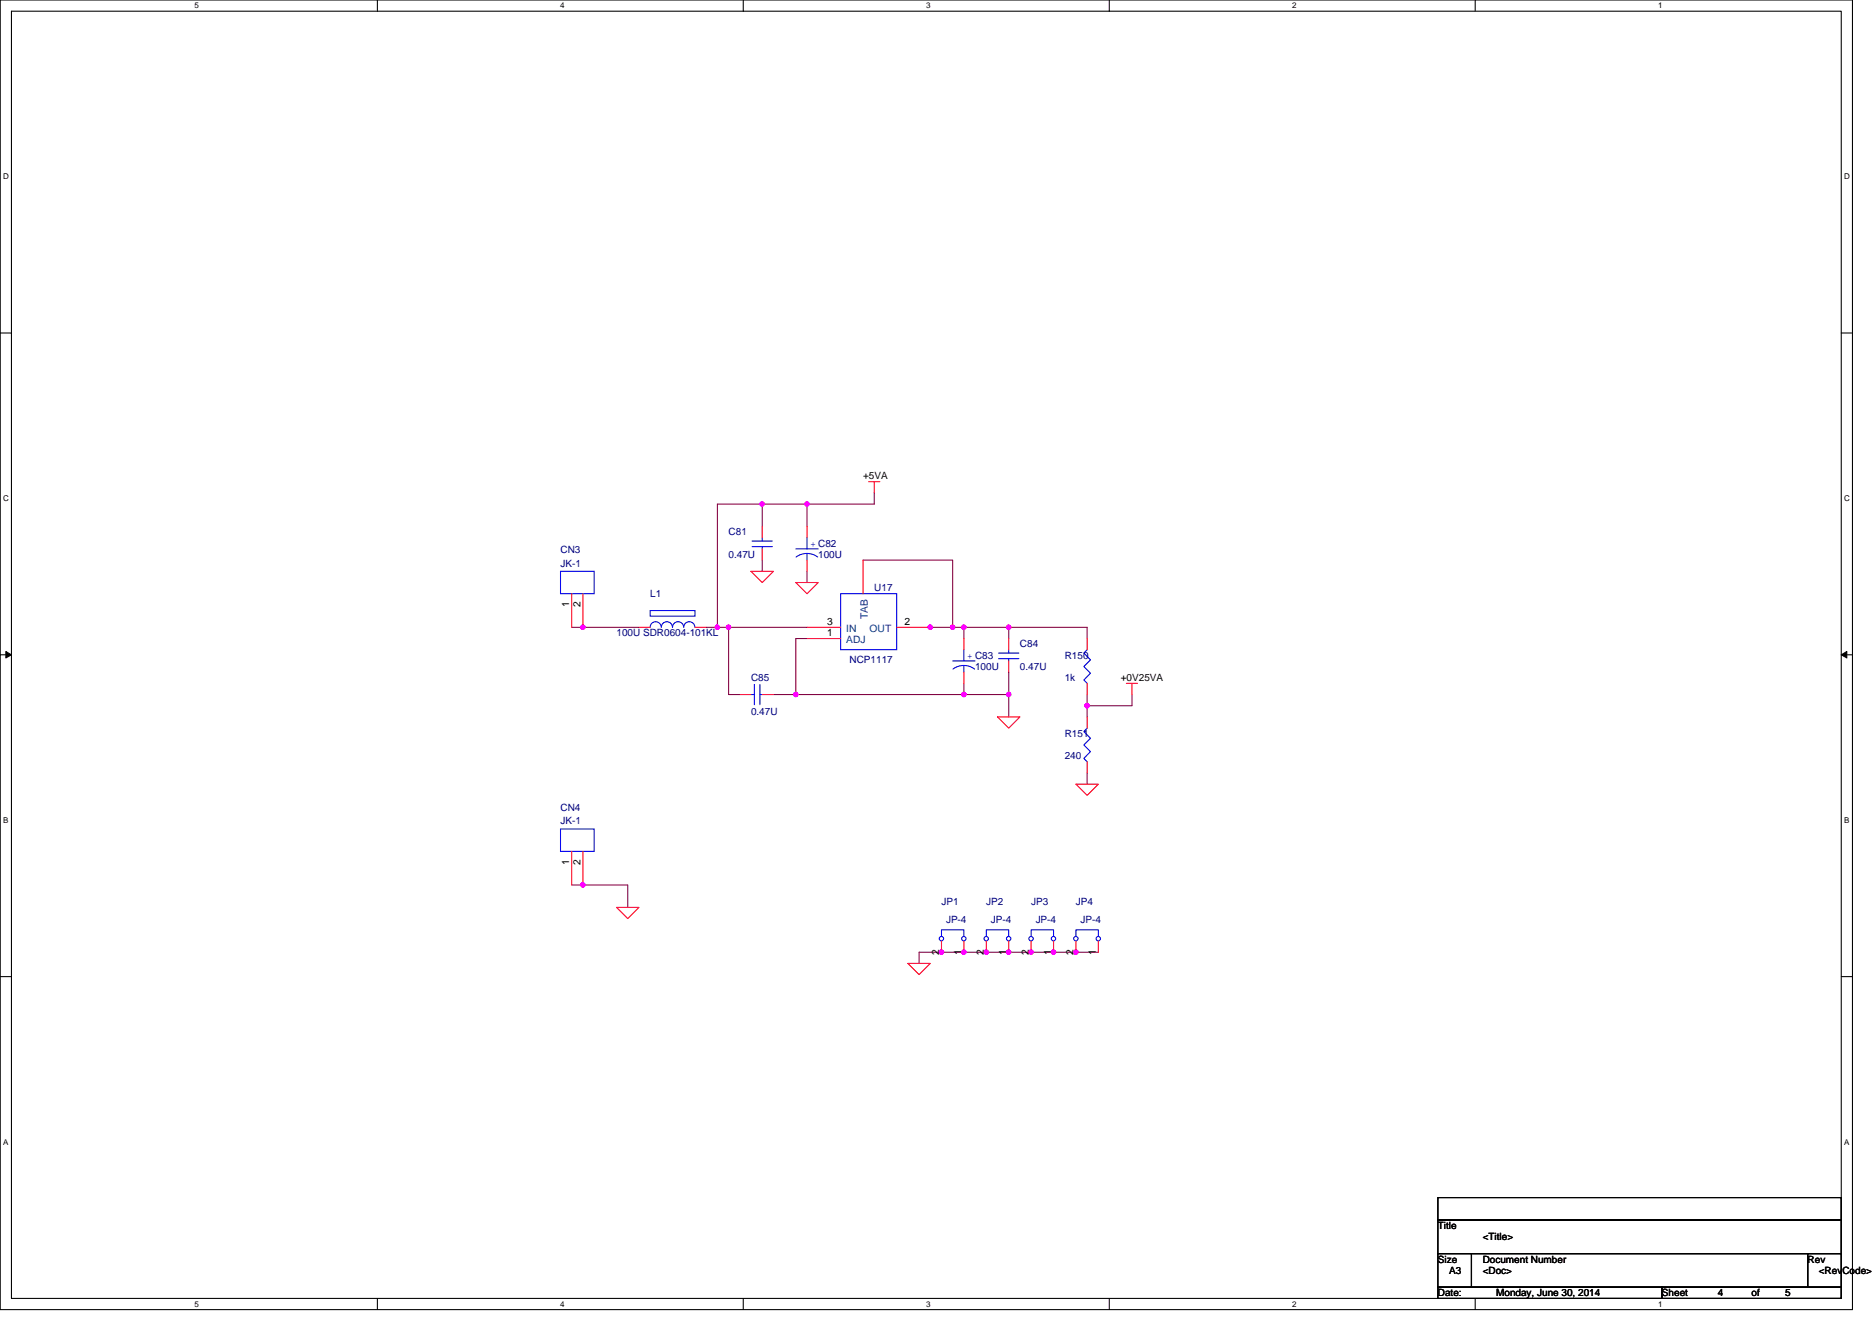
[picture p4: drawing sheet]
<svg xmlns="http://www.w3.org/2000/svg" width="297mm" height="210mm" viewBox="0 0 297 210" stroke-linecap="round" stroke-linejoin="round" font-family="sans-serif">
<path d="M0 0h293.9v207.9h-293.9zM1.8 1.8h290.4v204.3h-290.4z" fill="none" stroke="#000" stroke-width=".17"/>
<g fill="#fff">
<path d="M30.8 .2h.7v1.4h-.7z"/>
<path d="M30.8 206.3h.7v1.4h-.7z"/>
</g>
<path d="M59.9 0v1.8M59.9 206.1v1.8" fill="none" stroke="#000" stroke-width=".17"/>
<g fill="#fff">
<path d="M88.9 .2h.7v1.4h-.7z"/>
<path d="M88.9 206.3h.7v1.4h-.7z"/>
</g>
<path d="M117.9 0v1.8M117.9 206.1v1.8" fill="none" stroke="#000" stroke-width=".17"/>
<g fill="#fff">
<path d="M147 .2h.7v1.4h-.7z"/>
<path d="M147 206.3h.7v1.4h-.7z"/>
</g>
<path d="M176 0v1.8M176 206.1v1.8" fill="none" stroke="#000" stroke-width=".17"/>
<g fill="#fff">
<path d="M205 .2h.7v1.4h-.7z"/>
<path d="M205 206.3h.7v1.4h-.7z"/>
</g>
<path d="M234.1 0v1.8M234.1 206.1v1.8" fill="none" stroke="#000" stroke-width=".17"/>
<g fill="#fff">
<path d="M263.1 .2h.7v1.4h-.7z"/>
<path d="M263.1 206.3h.7v1.4h-.7z"/>
<path d="M.5 27.3h.9v1.4h-.9z"/>
<path d="M292.6 27.3h.9v1.4h-.9z"/>
<path d="M.5 78.4h.9v1.4h-.9z"/>
<path d="M292.6 78.4h.9v1.4h-.9z"/>
</g>
<path d="M0 52.9h1.8M292.2 52.9h1.7" fill="none" stroke="#000" stroke-width=".17"/>
<g fill="#fff">
<path d="M.5 129.5h.8v1.4h-.8z"/>
<path d="M292.6 129.5h.9v1.4h-.9z"/>
</g>
<path d="M0 103.9h1.8M292.2 103.9h1.7" fill="none" stroke="#000" stroke-width=".17"/>
<path d="M.9 103.4l.9 .5-.9 .5zM292.2 103.9l.8-.5v1z" fill="#000" stroke="#000" stroke-width=".16"/>
<g fill="#fff">
<path d="M.5 180.5h.8v1.4h-.8z"/>
<path d="M292.6 180.5h.9v1.4h-.9z"/>
</g>
<path d="M0 155h1.8M292.2 155h1.7M228.2 190.1h64v3.5h-64zM228.2 193.6h64v5.4h-64zM228.2 199h5.3v5.3h-5.3zM233.5 199h53.3v5.3h-53.3zM286.8 199h5.4v5.3h-5.4zM228.2 204.3h35.5v1.8h-35.5zM263.7 204.3h28.5v1.8h-28.5z" fill="none" stroke="#000" stroke-width=".17"/>
<g fill="none" stroke="#800040" stroke-width=".17">
<path d="M138.7 78.2v1.8h-10.6M90.7 99.6h10.7M112.1 99.6h1.7M113.8 99.6h1.8M115.6 99.6v10.6h1.8M115.6 99.6h12.5M120.9 80v3.6M120.9 80h7.2M120.9 88.9v1.8M120.9 80h-7.1v19.6M128.1 90.7v1.8M128.1 80v3.6"/>
<path d="M136.9 88.9h14.3v10.7h1.7M147.6 99.6h3.6M152.9 99.6v1.7M152.9 99.6h7.2M160.1 99.6v1.7M160.1 99.6h12.4v1.7M122.7 110.2h3.6M126.3 110.2h26.6M128.1 101.3h-1.8v8.9M152.9 108.5v1.7M152.9 110.2h7.2M160.1 106.7v3.5"/>
<path d="M160.1 110.2v3.6M172.5 110.2v1.8M172.5 112v1.8M179.6 110.2v1.8h-7.1M172.5 122.7v1.8M90.7 140.5h8.9v3.5M174.3 151.1h-28.5v1.8"/>
</g>
<g fill="#f0f" stroke="#f0f" stroke-width=".17">
<circle cx="92.5" cy="99.6" r=".35"/>
<circle cx="128" cy="80" r=".35"/>
<circle cx="120.9" cy="80" r=".35"/>
<circle cx="113.8" cy="99.6" r=".35"/>
<circle cx="115.6" cy="99.6" r=".35"/>
<circle cx="160" cy="110.2" r=".35"/>
<circle cx="152.9" cy="110.2" r=".35"/>
<circle cx="126.3" cy="110.2" r=".35"/>
<circle cx="147.6" cy="99.6" r=".35"/>
<circle cx="151.2" cy="99.6" r=".35"/>
<circle cx="160" cy="99.6" r=".35"/>
<circle cx="172.5" cy="112" r=".35"/>
<circle cx="92.5" cy="140.4" r=".35"/>
<circle cx="149.4" cy="151.1" r=".35"/>
<circle cx="152.9" cy="151.1" r=".35"/>
<circle cx="160" cy="151.1" r=".35"/>
<circle cx="156.5" cy="151.1" r=".35"/>
<circle cx="167.2" cy="151.1" r=".35"/>
<circle cx="163.6" cy="151.1" r=".35"/>
<circle cx="170.7" cy="151.1" r=".35"/>
<circle cx="152.9" cy="99.6" r=".35"/>
</g>
<g fill="none" stroke="#f00" stroke-width=".17">
<path d="M137.8 76.5h1.8M138.7 76.5v1.7M90.7 94.2v5.4M92.5 94.2v5.4M101.4 99.6h1.8M110.3 99.6h1.8M119.2 90.7h3.5l-1.8 1.8zM120.9 87.1v1.8M120.9 83.6v1.7M126.3 92.5h3.5l-1.7 1.7zM128.1 99.6h5.3M128.1 83.6v1.7"/>
<path d="M128.1 88.9v1.8M136.9 88.9v5.3M142.3 99.6h5.3M117.4 110.2h1.8M120.9 110.2h1.8M128.1 101.3h5.3M152.9 101.3v1.8M152.9 106.7v1.8M158.3 113.8h3.5l-1.7 1.8zM160.1 104.9v1.8M160.1 101.3v1.8M172.5 113.8v1.8"/>
<path d="M172.5 108.5v1.7M172.5 101.3v1.8M178.7 108.5h1.8M179.6 108.5v1.7M90.7 135.1v5.4M92.5 135.1v5.4M170.7 124.5h3.6l-1.8 1.7zM172.5 120.9v1.8M97.8 144h3.6l-1.8 1.8zM144.1 152.9h3.5l-1.8 1.8zM149.4 149.4v1.7M152.9 149.4v1.7"/>
<path d="M156.5 149.4v1.7M160.1 149.4v1.7M163.6 149.4v1.7M167.2 149.4v1.7M170.7 149.4v1.7M174.3 149.4v1.7"/>
</g>
<g fill="none" stroke="#00f" stroke-width=".17">
<path d="M88.9 90.7h5.4v3.5h-5.4zM103.2 96.9h7.1v.9h-7.1zM110.3 99.5a.89 .89 0 0 0-.9-.8 .89 .89 0 0 0-.9 .8 .89 .89 0 0 0-.9-.8 .89 .89 0 0 0-.9 .8 .89 .89 0 0 0-.9-.8 .89 .89 0 0 0-.9 .8 .88 .88 0 0 0-.9-.8 .88 .88 0 0 0-.8 .8M119.3 85.9h3.3M119.3 86.8h3.3M120.9 86.8v.3M120.9 85.3v.6M126.3 87.1h3.5M126.3 88.4a2.86 2.86 0 0 1 3.4 0M128.1 87.8v1.1M128.1 85.3v1.8M133.4 94.2h8.9v8.9h-8.9z"/>
<path d="M119.2 110.2h.5M119.7 108.6v3.2M120.6 108.6v3.2M120.6 110.2h.3M151.2 104.9h3.5M151.2 106.2a2.86 2.86 0 0 1 3.4 0M152.9 105.6v1.1M152.9 103.1v1.8M158.5 103.7h3.2M158.5 104.5h3.2M160.1 104.5v.4M160.1 103.1v.6"/>
<path d="M172.5 115.6l-.5 .5 1 1.1-1 1 1 1.1-1 1.1 .5 .5M172.5 103.1l-.5 .6 1 1-1 1.1 1 1-1 1.1 .5 .6M88.9 131.6h5.4v3.5h-5.4zM149.4 148.6v-1h3.5v1M156.5 148.6v-1h3.6v1M163.6 148.6v-1h3.6v1M170.7 148.6v-1h3.6v1"/>
<circle cx="149.4" cy="149" r=".35"/>
<circle cx="152.9" cy="149" r=".35"/>
<circle cx="156.5" cy="149" r=".35"/>
<circle cx="160" cy="149" r=".35"/>
<circle cx="163.6" cy="149" r=".35"/>
<circle cx="167.2" cy="149" r=".35"/>
<circle cx="170.7" cy="149" r=".35"/>
<circle cx="174.3" cy="149" r=".35"/>
</g>
<g font-size="1.6">
<text x="136.9" y="76.1">+5VA</text>
<text x="90.3" y="96.4" transform="rotate(-90 90.3 96.4)">1</text>
<text x="92.1" y="96.4" transform="rotate(-90 92.1 96.4)">2</text>
<text x="131.3" y="99.2">3</text>
<text x="131.3" y="101">1</text>
<text x="143.5" y="99.2">2</text>
<text x="177.8" y="108.1">+0V25VA</text>
<text x="90.3" y="137.3" transform="rotate(-90 90.3 137.3)">1</text>
<text x="92.1" y="137.3" transform="rotate(-90 92.1 137.3)">2</text>
<text x="149" y="151.5" transform="rotate(-90 149 151.5)">2</text>
<text x="152.6" y="151.5" transform="rotate(-90 152.6 151.5)">1</text>
<text x="156.1" y="151.5" transform="rotate(-90 156.1 151.5)">2</text>
<text x="159.7" y="151.5" transform="rotate(-90 159.7 151.5)">1</text>
<text x="163.2" y="151.5" transform="rotate(-90 163.2 151.5)">2</text>
<text x="166.8" y="151.5" transform="rotate(-90 166.8 151.5)">1</text>
<text x="170.3" y="151.5" transform="rotate(-90 170.3 151.5)">2</text>
<text x="173.9" y="151.5" transform="rotate(-90 173.9 151.5)">1</text>
<text x="228.2" y="195.1">Title</text>
<text x="235.3" y="196.8">&lt;Title&gt;</text>
<text x="228.2" y="200.4">Size</text>
<text x="229.9" y="202.2">A3</text>
<text x="235.3" y="200.4">Document Number</text>
<text x="235.3" y="202.2">&lt;Doc&gt;</text>
<text x="286.8" y="200.4">Rev</text>
<text x="288.6" y="202.2">&lt;RevCode&gt;</text>
<text x="228.2" y="205.7">Date:</text>
<text x="237.4" y="205.7">Monday, June 30, 2014</text>
<text x="263.7" y="205.7">Sheet</text>
<text x="272.6" y="205.7">4</text>
<text x="277.9" y="205.7">of</text>
<text x="283.3" y="205.7">5</text>
</g>
<g font-size="1.6" fill="#000080">
<text x="88.9" y="87.8">CN3</text>
<text x="88.9" y="90">JK-1</text>
<text x="115.6" y="85">C81</text>
<text x="115.6" y="88.5">0.47U</text>
<text x="129.8" y="88.5">100U</text>
<text x="103.2" y="94.8">L1</text>
<text x="138.7" y="93.9">U17</text>
<text x="97.8" y="101">100U SDR0604-101KL</text>
<text x="134.8" y="105.3">NCP1117</text>
<text x="154.7" y="106.3">100U</text>
<text x="161.8" y="102.8">C84</text>
<text x="161.8" y="106.3">0.47U</text>
<text x="168.9" y="104.5">R150</text>
<text x="119.2" y="108.1">C85</text>
<text x="119.2" y="113.4">0.47U</text>
<text x="168.9" y="108.1">1k</text>
<text x="168.9" y="117">R151</text>
<text x="168.9" y="120.5">240</text>
<text x="88.9" y="128.7">CN4</text>
<text x="88.9" y="130.9">JK-1</text>
<text x="149.4" y="143.7">JP1</text>
<text x="156.5" y="143.7">JP2</text>
<text x="163.6" y="143.7">JP3</text>
<text x="170.7" y="143.7">JP4</text>
<text x="150.1" y="146.5">JP-4</text>
<text x="157.2" y="146.5">JP-4</text>
<text x="164.3" y="146.5">JP-4</text>
<text x="171.4" y="146.5">JP-4</text>
</g>
<g font-size="1.6" fill="#00f">
<text x="128.6" y="86.8">+ C82</text>
<text x="153.5" y="104.5">+ C83</text>
</g>
<g font-size="1.6" fill="#004080">
<text x="134.3" y="100.3">IN</text>
<text x="137.7" y="98.3" transform="rotate(-90 137.7 98.3)">TAB</text>
<text x="138" y="100.3">OUT</text>
<text x="134.3" y="102.1">ADJ</text>
</g>
<g font-size="1.3">
<text x="30.8" y="1.3">5</text>
<text x="88.9" y="1.3">4</text>
<text x="147" y="1.3">3</text>
<text x="205" y="1.3">2</text>
<text x="263.1" y="1.3">1</text>
<text x=".5" y="28.4">D</text>
<text x="292.6" y="28.4">D</text>
<text x=".5" y="79.5">C</text>
<text x="292.6" y="79.5">C</text>
<text x=".5" y="130.6">B</text>
<text x="292.6" y="130.6">B</text>
<text x=".5" y="181.7">A</text>
<text x="292.6" y="181.7">A</text>
<text x="30.8" y="207.4">5</text>
<text x="88.9" y="207.4">4</text>
<text x="147" y="207.4">3</text>
<text x="205" y="207.4">2</text>
<text x="263.1" y="207.4">1</text>
</g>
</svg>
